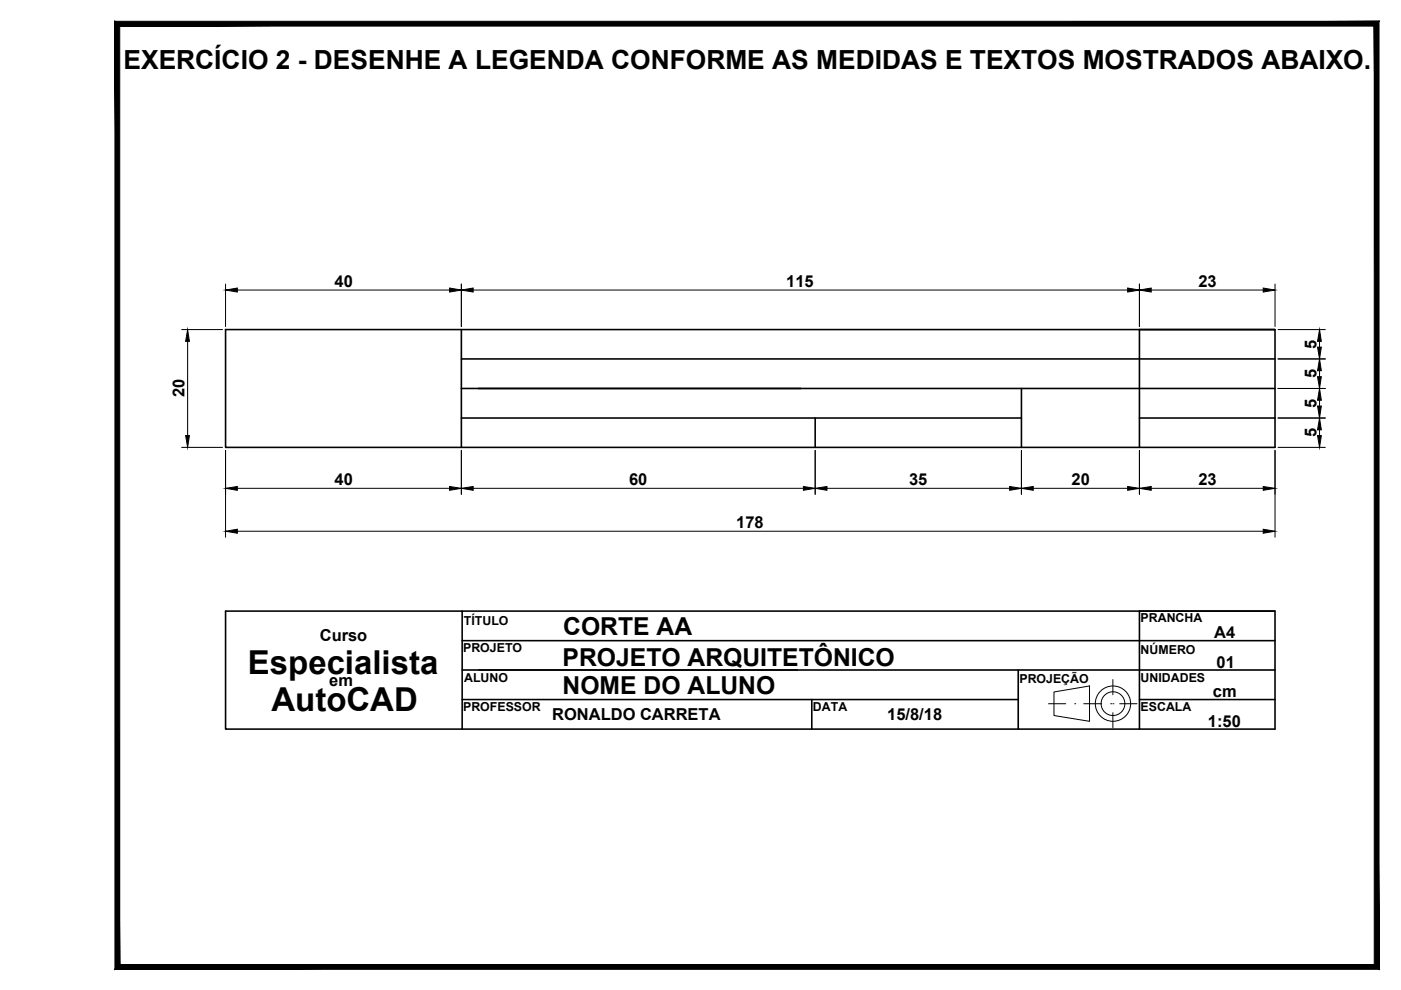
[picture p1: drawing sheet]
<svg xmlns="http://www.w3.org/2000/svg" width="297mm" height="210mm" viewBox="0 0 297 210" stroke-linecap="round" stroke-linejoin="round" font-family="sans-serif">
<!-- layer: Legenda -->
<g fill="none" stroke="#000" stroke-width=".34">
<path d="M47.8 69.9h222.5v25h-222.5zM97.8 69.9v25M97.8 76.1h172.5M270.3 69.9h-28.7v25M97.8 82.4h172.5M97.8 88.6h118.8M172.8 88.6v6.3M216.6 82.4v12.5M241.6 88.6h28.7M47.8 129.6h222.5v25h-222.5zM98 129.6v25M98 135.8h172.3"/>
<path d="M270.3 129.6h-28.7v25M98 142.1h172.3M98 148.3h117.9M172.1 148.3v6.3M215.9 142.1v12.5M241.6 148.3h28.7"/>
</g>
<!-- layer: cotas -->
<g fill="none" stroke="#000" stroke-width=".21">
<path d="M38.5 69.9h8.7M39.8 72.4v20M47.8 60.2v9M50.3 61.5h45M97.8 60.2v9M100.3 61.5h138.8M241.6 60.2v9M244.1 61.5h23.7M270.3 60.2v9M271 69.9h10M271 76.1h10M279.8 72.4v1.2"/>
<path d="M279.8 78.6v1.3M38.5 94.9h8.7M47.8 95.5v18.4M97.8 95.5v9.3M172.8 95.5v9.3M216.6 95.5v9.3M241.6 95.5v9.3M270.3 95.5v18.4M271 94.9h10M271 82.4h10M271 88.6h10M279.8 84.9v1.2"/>
<path d="M279.8 91.1v1.3M50.3 103.5h45M50.3 112.6h217.5M100.3 103.5h70M175.3 103.5h38.8M219.1 103.5h20M244.1 103.5h23.7"/>
</g>
<g fill="#000" stroke="#000" stroke-width=".21">
<path d="M39.8 69.9l.4 2.5h-.8zM47.8 61.5l2.5-.4v.8zM95.3 61.1l2.5 .4-2.5 .4zM97.8 61.5l2.5-.4v.8zM239.1 61.1l2.5 .4-2.5 .4zM241.6 61.5l2.5-.4v.8zM267.8 61.1l2.5 .4-2.5 .4zM279.8 69.9l.3 2.5h-.8zM279.3 73.6h.8l-.3 2.5zM279.8 76.1l.3 2.5h-.8zM279.3 79.9h.8l-.3 2.5zM39.4 92.4h.8l-.4 2.5z"/>
<path d="M279.8 82.4l.3 2.5h-.8zM279.3 86.1h.8l-.3 2.5zM279.8 88.6l.3 2.5h-.8zM279.3 92.4h.8l-.3 2.5zM47.8 103.5l2.5-.3v.8zM47.8 112.6l2.5-.4v.9zM95.3 103.2l2.5 .3-2.5 .5zM97.8 103.5l2.5-.3v.8zM170.3 103.2l2.5 .3-2.5 .5zM172.8 103.5l2.5-.3v.8zM214.1 103.2l2.5 .3-2.5 .5zM216.6 103.5l2.5-.3v.8z"/>
<path d="M239.1 103.2l2.5 .3-2.5 .5zM241.6 103.5l2.5-.3v.8zM267.8 103.2l2.5 .3-2.5 .5zM267.8 112.2l2.5 .4-2.5 .5z"/>
</g>
<!-- layer: Textos -->
<g fill="none" stroke="#000" stroke-width=".21">
<path d="M222.3 149.2h3.7M223.5 146.7l7.5-1.3v7.5l-7.5-1.2zM227.9 149.2h.1M229.8 149.2h3.8M235.5 149.2h.1M236 149.2h.1M236 144.1v3.2M236 151.1v3.2M237.4 149.2h3.7"/>
<circle cx="236" cy="149.2" r="3.7"/>
<circle cx="236" cy="149.2" r="2.52"/>
</g>
<!-- layer: 0 -->
<path d="M24.9 5h267v200h-267z" fill="none" stroke="#000" stroke-width=".21"/>
<!-- layer: Formato -->
<path d="M25.4 204.5l-1 1 267-1zM24.4 205.5l267-1 1 1zM291.4 5.5v199l1 1zM291.4 5.5l1-1v201zM25.4 5.5h266l1-1zM24.4 4.5h268l-267 1zM24.4 4.5l1 200v-199zM24.4 4.5l1 200-1 1z" fill="#000" stroke="#000" stroke-width=".21"/>
<g font-size="7">
<text x="52.6" y="142.9">Especialista</text>
<text x="57.6" y="150.7">AutoCAD</text>
</g>
<text font-size="5.6" x="26.2" y="14.6">EXERCÍCIO 2 - DESENHE A LEGENDA CONFORME AS MEDIDAS E TEXTOS MOSTRADOS ABAIXO.</text>
<g font-size="5.2">
<text x="119.4" y="134.6">CORTE AA</text>
<text x="119.3" y="141.1">PROJETO ARQUITETÔNICO</text>
<text x="119.3" y="147.1">NOME DO ALUNO</text>
</g>
<g font-size="3.5">
<text x="70.9" y="60.8">40</text>
<text x="166.7" y="60.8">115</text>
<text x="254.1" y="60.8">23</text>
<text x="279.1" y="74" transform="rotate(-90 279.1 74)">5</text>
<text x="279.1" y="80.2" transform="rotate(-90 279.1 80.2)">5</text>
<text x="39.1" y="84.3" transform="rotate(-90 39.1 84.3)">20</text>
<text x="279.1" y="86.5" transform="rotate(-90 279.1 86.5)">5</text>
<text x="279.1" y="92.7" transform="rotate(-90 279.1 92.7)">5</text>
<text x="70.9" y="102.9">40</text>
<text x="133.4" y="102.9">60</text>
<text x="192.7" y="102.9">35</text>
<text x="227.2" y="102.9">20</text>
<text x="254.1" y="102.9">23</text>
<text x="156.1" y="112">178</text>
<text x="67.8" y="136">Curso</text>
<text x="257.5" y="135.3">A4</text>
<text x="257.9" y="141.5">01</text>
<text x="69.8" y="145.5">em</text>
<text x="257.2" y="147.8">cm</text>
<text x="117.1" y="152.7">RONALDO CARRETA</text>
<text x="188.1" y="152.7">15/8/18</text>
<text x="256.1" y="154">1:50</text>
</g>
<g font-size="2.6">
<text x="241.8" y="132">PRANCHA</text>
<text x="98.4" y="132.4">TÍTULO</text>
<text x="98.2" y="138.2">PROJETO</text>
<text x="241.8" y="138.7">NÚMERO</text>
<text x="98.4" y="144.5">ALUNO</text>
<text x="216.1" y="144.9">PROJEÇÃO</text>
<text x="241.8" y="144.5">UNIDADES</text>
<text x="98.2" y="150.7">PROFESSOR</text>
<text x="172.4" y="150.7">DATA</text>
<text x="241.8" y="150.7">ESCALA</text>
</g>
</svg>
